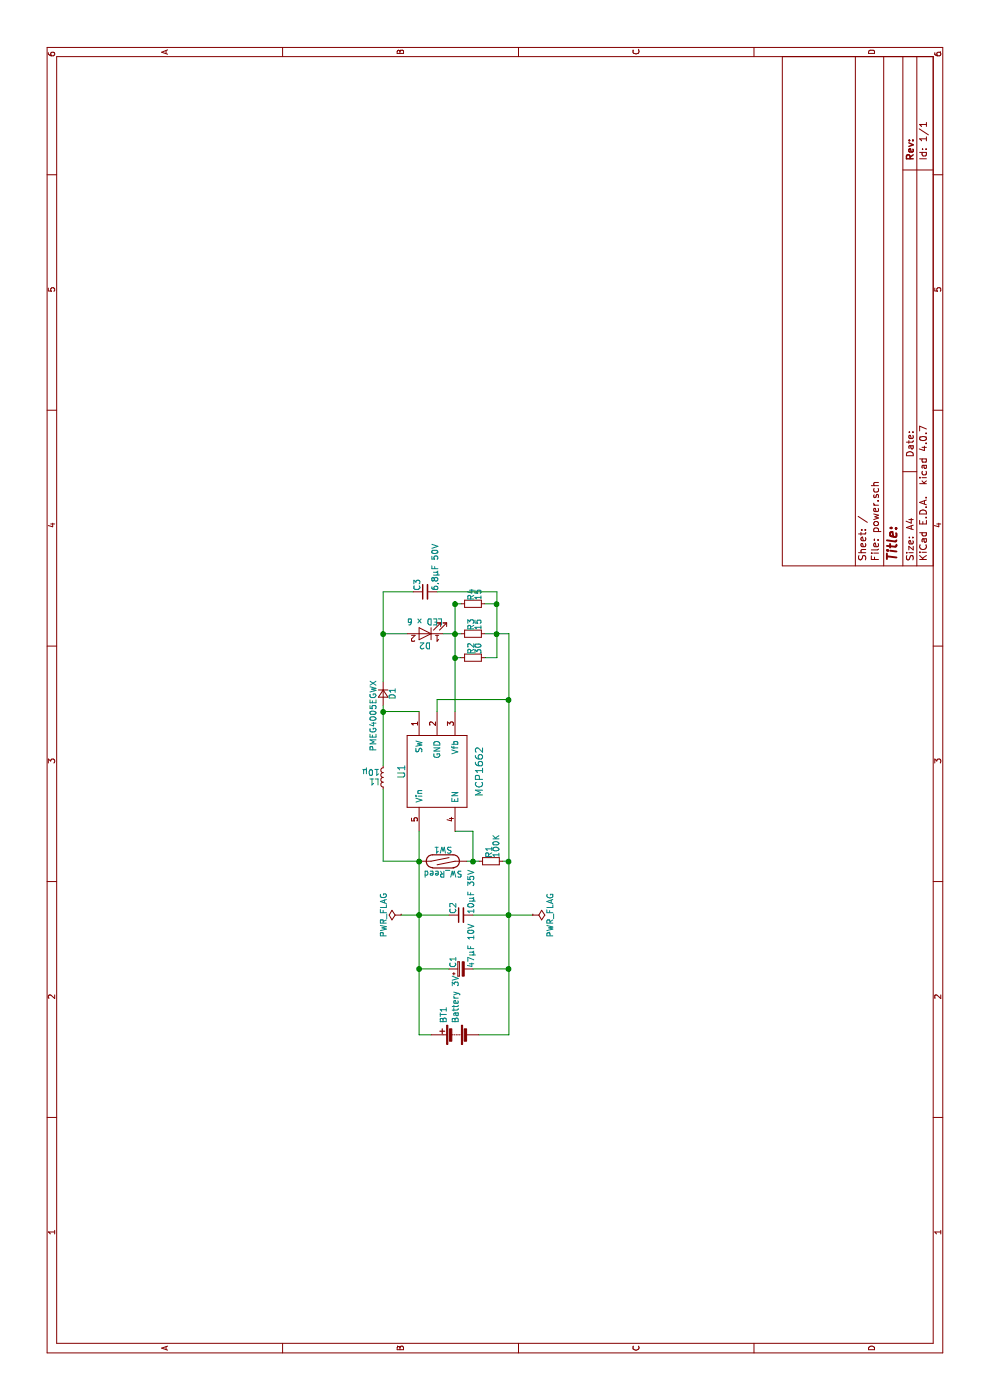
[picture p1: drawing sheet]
EESchema Schematic File Version 2
LIBS:power
LIBS:device
LIBS:switches
LIBS:relays
LIBS:motors
LIBS:transistors
LIBS:conn
LIBS:linear
LIBS:regul
LIBS:74xx
LIBS:cmos4000
LIBS:adc-dac
LIBS:memory
LIBS:xilinx
LIBS:microcontrollers
LIBS:dsp
LIBS:microchip
LIBS:analog_switches
LIBS:motorola
LIBS:texas
LIBS:intel
LIBS:audio
LIBS:interface
LIBS:digital-audio
LIBS:philips
LIBS:display
LIBS:cypress
LIBS:siliconi
LIBS:opto
LIBS:atmel
LIBS:contrib
LIBS:valves
LIBS:microchip-local
EELAYER 25 0
EELAYER END
$Descr A4 11693 8268
encoding utf-8
Sheet 1 1
Title ""
Date ""
Rev ""
Comp ""
Comment1 ""
Comment2 ""
Comment3 ""
Comment4 ""
$EndDescr
$Comp
L MCP1662 U1
U 1 1
P 5250 3650
F 0 "U1" H 5250 3950 60  0000 C CNN
F 1 "MCP1662" H 5250 3300 60  0000 C CNN
F 2 "TO_SOT_Packages_SMD:SOT-23-5_HandSoldering" H 5250 3650 60  0001 C CNN
F 3 "" H 5250 3650 60  0001 C CNN
	1    5250 3650
	-1   0    0    -1  
$EndComp
$Comp
L D_Small D1
U 1 1
P 5900 3200
F 0 "D1" H 5850 3280 50  0000 L CNN
F 1 " PMEG4005EGWX " H 5750 3120 50  0000 L CNN
F 2 "Diodes_SMD:D_SOD-123" V 5900 3200 50  0001 C CNN
F 3 "" V 5900 3200 50  0001 C CNN
	1    5900 3200
	-1   0    0    1   
$EndComp
$Comp
L SW_Reed SW1
U 1 1
P 4500 3700
F 0 "SW1" H 4500 3800 50  0000 C CNN
F 1 "SW_Reed" H 4500 3600 50  0000 C CNN
F 2 "Resistors_THT:R_Axial_DIN0516_L15.5mm_D5.0mm_P20.32mm_Horizontal" H 4500 3700 50  0001 C CNN
F 3 "" H 4500 3700 50  0001 C CNN
	1    4500 3700
	0    1    1    0   
$EndComp
$Comp
L L_Small L1
U 1 1
P 5200 3200
F 0 "L1" H 5230 3240 50  0000 L CNN
F 1 "10µ" H 5230 3160 50  0000 L CNN
F 2 "Inductors:Inductor_Taiyo-Yuden_NR-40xx_HandSoldering" H 5200 3200 50  0001 C CNN
F 3 "" H 5200 3200 50  0001 C CNN
F 4 "NRS4018T100MDGJ" H 5200 3200 60  0001 C CNN "P/N"
	1    5200 3200
	0    -1   -1   0   
$EndComp
$Comp
L C_Small C3
U 1 1
P 6750 3550
F 0 "C3" H 6760 3620 50  0000 L CNN
F 1 "6,8µF 50V" H 6760 3470 50  0000 L CNN
F 2 "Capacitors_SMD:C_1206_HandSoldering" H 6750 3550 50  0001 C CNN
F 3 "" H 6750 3550 50  0001 C CNN
	1    6750 3550
	1    0    0    -1  
$EndComp
$Comp
L C_Small C2
U 1 1
P 4050 3850
F 0 "C2" H 4060 3920 50  0000 L CNN
F 1 "10µF 35V" H 4060 3770 50  0000 L CNN
F 2 "Capacitors_SMD:C_1206_HandSoldering" H 4050 3850 50  0001 C CNN
F 3 "" H 4050 3850 50  0001 C CNN
	1    4050 3850
	1    0    0    -1  
$EndComp
$Comp
L CP_Small C1
U 1 1
P 3600 3850
F 0 "C1" H 3610 3920 50  0000 L CNN
F 1 "47µF 10V" H 3610 3770 50  0000 L CNN
F 2 "Capacitors_Tantalum_SMD:CP_Tantalum_Case-U_EIA-6032-15_Hand" H 3600 3850 50  0001 C CNN
F 3 "" H 3600 3850 50  0001 C CNN
	1    3600 3850
	1    0    0    -1  
$EndComp
$Comp
L R_Small R3
U 1 1
P 6400 3950
F 0 "R3" H 6430 3970 50  0000 L CNN
F 1 "15" H 6430 3910 50  0000 L CNN
F 2 "Resistors_SMD:R_0805_HandSoldering" H 6400 3950 50  0001 C CNN
F 3 "" H 6400 3950 50  0001 C CNN
	1    6400 3950
	1    0    0    -1  
$EndComp
$Comp
L Battery BT1
U 1 1
P 3050 3800
F 0 "BT1" H 3150 3900 50  0000 L CNN
F 1 "Battery 3V" H 3150 3800 50  0000 L CNN
F 2 "Wire_Connections_Bridges:WireConnection_0.80mmDrill" V 3050 3860 50  0001 C CNN
F 3 "" V 3050 3860 50  0001 C CNN
	1    3050 3800
	1    0    0    -1  
$EndComp
$Comp
L LED D2
U 1 1
P 6400 3550
F 0 "D2" H 6400 3650 50  0000 C CNN
F 1 "LED x 6" H 6400 3450 50  0000 C CNN
F 2 "Wire_Connections_Bridges:WireConnection_0.80mmDrill" H 6400 3550 50  0001 C CNN
F 3 "" H 6400 3550 50  0001 C CNN
	1    6400 3550
	0    -1   -1   0   
$EndComp
$Comp
L R_Small R4
U 1 1
P 6650 3950
F 0 "R4" H 6680 3970 50  0000 L CNN
F 1 "15" H 6680 3910 50  0000 L CNN
F 2 "Resistors_SMD:R_0805_HandSoldering" H 6650 3950 50  0001 C CNN
F 3 "" H 6650 3950 50  0001 C CNN
	1    6650 3950
	1    0    0    -1  
$EndComp
$Comp
L R_Small R2
U 1 1
P 6200 3950
F 0 "R2" H 6230 3970 50  0000 L CNN
F 1 "30" H 6230 3910 50  0000 L CNN
F 2 "Resistors_SMD:R_0805_HandSoldering" H 6200 3950 50  0001 C CNN
F 3 "" H 6200 3950 50  0001 C CNN
	1    6200 3950
	1    0    0    -1  
$EndComp
$Comp
L R_Small R1
U 1 1
P 4500 4100
F 0 "R1" H 4530 4120 50  0000 L CNN
F 1 "100K" H 4530 4060 50  0000 L CNN
F 2 "Resistors_SMD:R_0805_HandSoldering" H 4500 4100 50  0001 C CNN
F 3 "" H 4500 4100 50  0001 C CNN
	1    4500 4100
	1    0    0    -1  
$EndComp
Wire Wire Line
	3050 3600 3050 3500
Wire Wire Line
	3050 3500 4750 3500
Connection ~ 4500 3500
Wire Wire Line
	4500 3200 5100 3200
Wire Wire Line
	5300 3200 5800 3200
Wire Wire Line
	5750 3500 5750 3200
Connection ~ 5750 3200
Wire Wire Line
	4750 3800 4750 3950
Wire Wire Line
	3050 4000 3050 4250
Wire Wire Line
	3050 4250 6400 4250
Wire Wire Line
	6400 4250 6400 4050
Wire Wire Line
	6200 4050 6200 4150
Wire Wire Line
	6200 4150 6750 4150
Connection ~ 6400 4150
Wire Wire Line
	6650 4150 6650 4050
Wire Wire Line
	6000 3200 6750 3200
Wire Wire Line
	6400 3200 6400 3400
Wire Wire Line
	6400 3700 6400 3850
Wire Wire Line
	6200 3850 6200 3800
Connection ~ 6400 3800
Wire Wire Line
	6650 3800 6650 3850
Wire Wire Line
	6750 3200 6750 3450
Connection ~ 6400 3200
Wire Wire Line
	6750 4150 6750 3650
Connection ~ 6650 3800
Connection ~ 6200 3800
Wire Wire Line
	5750 3650 5850 3650
Wire Wire Line
	5850 3650 5850 4250
Connection ~ 5850 4250
Wire Wire Line
	4500 3900 4500 4000
Wire Wire Line
	4500 4200 4500 4250
Connection ~ 4500 4250
Wire Wire Line
	4750 3950 4500 3950
Connection ~ 4500 3950
Wire Wire Line
	4050 3950 4050 4450
Connection ~ 4050 4250
Connection ~ 3600 4250
Wire Wire Line
	4500 3200 4500 3500
$Comp
L PWR_FLAG #FLG01
U 1 1
P 4050 3350
F 0 "#FLG01" H 4050 3425 50  0001 C CNN
F 1 "PWR_FLAG" H 4050 3500 50  0000 C CNN
F 2 "" H 4050 3350 50  0001 C CNN
F 3 "" H 4050 3350 50  0001 C CNN
	1    4050 3350
	1    0    0    -1  
$EndComp
$Comp
L PWR_FLAG #FLG02
U 1 1
P 4050 4450
F 0 "#FLG02" H 4050 4525 50  0001 C CNN
F 1 "PWR_FLAG" H 4050 4600 50  0000 C CNN
F 2 "" H 4050 4450 50  0001 C CNN
F 3 "" H 4050 4450 50  0001 C CNN
	1    4050 4450
	-1   0    0    1   
$EndComp
Wire Wire Line
	4050 3350 4050 3750
Connection ~ 4050 3500
Wire Wire Line
	3600 3750 3600 3500
Connection ~ 3600 3500
Wire Wire Line
	3600 3950 3600 4250
Connection ~ 6650 4150
Wire Wire Line
	5750 3800 6650 3800
$EndSCHEMATC
